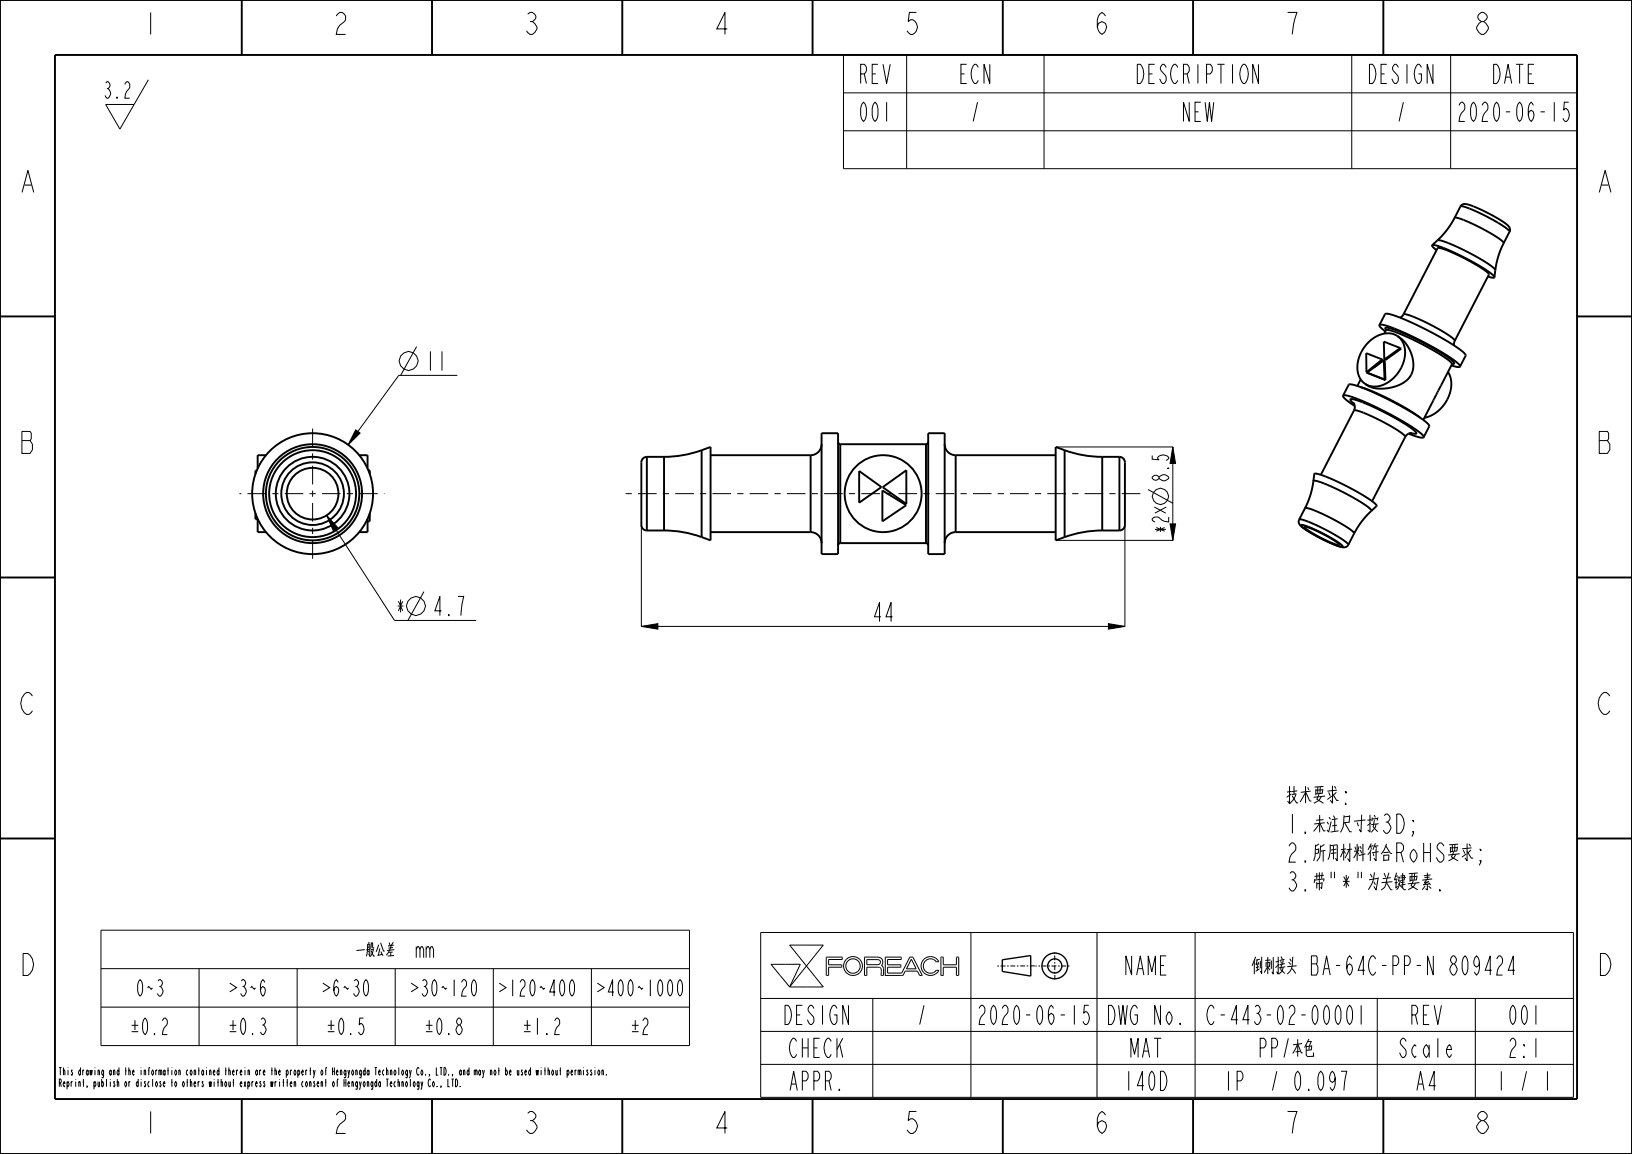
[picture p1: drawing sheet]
<svg xmlns="http://www.w3.org/2000/svg" width="297mm" height="210mm" viewBox="0 0 297 210" stroke-linecap="round" stroke-linejoin="round" font-family="sans-serif">
<g fill="none" stroke="#000" stroke-width=".18">
<path d="M19.2 15.1l.3-.2a.67 .67 0 0 1 .5 .5 .67 .67 0 0 1-.3 .7 .96 .96 0 0 1 .4 1 .96 .96 0 0 1-.6 .8l-.4-.5M19.5 16.1h.2M21.3 17.6l.1 .3h-.1zM22.7 15.4l.4-.5h.2a1.07 1.07 0 0 1-.2 1.7l-.4 1.3h.9M27 14.5l-5.2 9-2.6-4.5h5.2M153.5 10h133.5v20.7h-133.5zM153.5 16.9h133.5M165 10v20.7M190 10v20.7M246 10v20.7M264 10v20.7M153.5 23.8h133.5"/>
<path d="M64.7 78.2l.8 .6-2.1 2.1zM75.8 63.1l-2.9 5.2M83.2 68.3h-10.6l-9.2 12.6M59.4 93.8l2.1 2.2-.9 .6zM59.4 93.8l12.4 19.1h14.9M116.7 95.6v18.4M192.2 98.3h21.3M192.2 81.3h21.3M204.7 95.6v18.4M213.4 81.3v17M77.2 107.7l-3 5.2M116.7 114l3-.5v1z"/>
<path d="M116.7 114h88M201.7 113.5l3 .5-3 .5zM18.4 169.3h107.1v21h-107.1zM18.4 176.3h107.1M36.2 176.3v14M54.1 176.3v14M71.9 176.3v14M76.4 172.8l.3-.5h.2l.2 .5v1.5M77.6 172.8l.2-.5h.2l.2 .5v1.5M77.6 172.3v2M78.2 172.8l.3-.5h.2l.2 .5v1.5M89.8 176.3v14"/>
<path d="M107.6 176.3v14M138.4 169.7h147.9v30h-147.9zM140.3 175.5h5.3l-1.9 4.1zM143.7 172h6.1l-3 3.8zM146.8 175.8l3 3.8h-6.1M146.8 175.8l-3.1 3.8M150.8 177.5v-1.5h2.4v-.4h-2.4v-1h2.4l.1-.4h-2.9v3.3h.4M157.8 174.6l2.1 .1 .3 .1v.4l-.4 .3h-2zM157.8 177.5v-1.5h1.9l.4 .1 .2 .2 .1 1.2h.4M160.8 177.5v-1.3l-.4-.5 .2-.6-.2-.7-.7-.2h-2.3l-.1 3.3h.5M164.3 177.5h.1M165.9 174.6l.8 1.7h-1.7z"/>
<path d="M166.1 174.2h-.5l-1.5 2.9h-2.6v-1.1h2.4v-.4h-2.4v-1h2.5v-.4h-2.9v3.3h3.2M166.1 174.2h.1M166.1 174.2l1.7 3.3h-.4l-.4-.8h-2.3l-.4 .8M170.4 175l-.7-.5h-.8l-.6 .5-.3 .8 .3 .8 .6 .4h.8l.7-.4M170.4 176.6h.1M170.4 175h.1M170.4 176.6h.4M170.4 175h.5l-.4-.5-.5-.3-.7-.1-.7 .1-.5 .4-.3 .5-.2 .5 .1 .7 .5 .8 1 .4 1-.2 .7-.7M170.8 176.6h.1M171.2 174.2h.5v1.4h2.4v-1.4h.4v3.3h-.4v-1.5h-2.4v1.5h-.5zM176.7 169.7v30M199.6 169.7v30"/>
<path d="M217.5 169.7v30M18.4 183.3h107.1M138.4 181.7h147.9M138.4 187.7h147.9M138.4 193.7h147.9M158.8 181.7v18M250.6 181.7v18M268.5 181.7v18"/>
<circle cx="74.3" cy="65.7" r="1.72"/>
<circle cx="75.7" cy="110.3" r="1.72"/>
<circle cx="155.2" cy="175.8" r="1.31"/>
<circle cx="155.2" cy="175.8" r="1.71"/>
</g>
<path d="M59.4 93.8l2.1 2.2-.9 .6zM64.7 78.2l.8 .6-2.1 2.1zM116.7 114l3-.5v1zM201.7 113.5l3 .5-3 .5z" fill="#000"/>
<g fill="none" stroke="#000" stroke-width=".35">
<path d="M0 0h297v210h-297zM10 10h277v190h-277zM44 .1v10M78.6 .1v10M113.2 .1v10M147.9 .1v10M182.5 .1v10M217.1 .1v10M251.7 .1v10M264.7 39.6a9.3 9.3 0 0 1 4.1 1.5l2.5 1.4a5.3 5.3 0 0 1 2.3 1.8M264.7 39.6a14.7 14.7 0 0 1-3.1 4.1M265.8 37.6a1.41 1.41 0 0 1 1.9-.2l3.7 1.7 2.9 1.8a1.03 1.03 0 0 1 .4 1.3"/>
<path d="M265.8 37.6a9.3 9.3 0 0 1 4 1.4l2.6 1.4a5.3 5.3 0 0 1 2.3 1.8M265.8 37.6l-1.1 2M0 57.6h10M251 59.2l1.1-2.1a7.7 7.7 0 0 1 3.8 1.2l4.8 2.3a23.3 23.3 0 0 1 6 4v.1l-1 2M251 59.2v-.1a6.3 6.3 0 0 1 3.4 1l3.2 1.4 3.4 1.8a15.2 15.2 0 0 1 4.7 3.3v.1M251 59.2l.3 .4 .8 .7M252.3 60l-.1 .1M255.4 57.2l6.2-12a9.3 9.3 0 0 1 4.1 1.4l2 1a9 9 0 0 1 3.3 2.4l-6.3 12M255.4 57.2a7.7 7.7 0 0 1 3.6 1.3l3 1.5a6.7 6.7 0 0 1 2.7 2M255.4 57.2l-.6 .6M260.6 44.6l.2 .3 .6 .6M260.6 44.6a11.9 11.9 0 0 1 4.8 1.7l2.6 1.3a11.2 11.2 0 0 1 4 2.9"/>
<path d="M261.6 43.7l-1 .9M261.6 43.7a13.5 13.5 0 0 1 5.1 2l2 1a9.8 9.8 0 0 1 3.4 2.5M270.8 50.3l.8 .2h.4M272.1 49.2l-.1 1.3M273.6 44.3a14.7 14.7 0 0 0-1.5 4.9M274.7 42.2l-1.1 2.1M287 57.6h10M149.5 78.8h3v22h-3zM168.9 78.8h3v22h-3zM244.4 72l1-2a6.3 6.3 0 0 1 3.4 .9l3.2 1.5 3.4 1.8a15.2 15.2 0 0 1 4.7 3.3l-1 2.1M244.4 72a7.7 7.7 0 0 1 3.9 1.1l4.8 2.3a23.3 23.3 0 0 1 6 4v.2M244.4 72l.4 .6 1.7 1.3"/>
<path d="M246.3 73.3a1.31 1.31 0 0 1 .1 1.4M246.4 74.7l-6 11.7M246.4 74.7a7.7 7.7 0 0 1 3.6 1.2l3 1.6a6.7 6.7 0 0 1 2.7 2M246.4 73.5l-.3-.3a.33 .33 0 0 1-.3-.2 .33 .33 0 0 1 .1-.4 29.2 29.2 0 0 1 8.3 3.7 9.8 9.8 0 0 1 3.6 2.6h-.4l-.7-.1M247.6 69l-.6 1.2M247.6 70.5l2.4 .8 3.3 1.6 3.1 1.7 2.1 1.4M248.7 67.7l.2 .2M248.8 67.8l3.3 1.4M248.8 67.8l3.2 1.3M251.5 65.4l.2 .1-1.6 1.4M251.5 65.4l-2.8 2.3M251.5 65.4l-2.9-1.1 .1 3.4"/>
<path d="M251.8 65.6l.2 .1 .1 3.5M251.8 65.6l.2 3.5M251.8 65.6l-3 2.2M252 69.1l.1 .1M252.2 60.1l-.3 .6M252.2 60.1a8.3 8.3 0 0 1 3.8 1.2l4.4 2.2a12.8 12.8 0 0 1 3.8 2.7v.1M252.2 60h.1M252.2 60l-.1-.2a.41 .41 0 0 1 .6-.1l3.4 1.2 4.5 2.3a13.4 13.4 0 0 1 4 2.9v.1h-.3M254.8 63.3l.2 .1-2.9 2.1-.2-.1M254.8 63.3l-3-1.1 .1 3.2M254.8 63.3l-2.9 2.1M255.7 79.5l-6 11.7"/>
<path d="M256.3 78.9l2 .7h.8M256.9 78.8a1.29 1.29 0 0 0-1.2 .7M260.8 72.9l-1.8 3.5M264.1 66.5l1.1 .3 .5-.1M264.2 66.3l-1.9 3.7M264.3 66.2h.1M264.3 66.2l-.1 .1M264.7 62l-.1 .9M46.5 93.4v1.1h.4M46.7 85.6h-.2v.7M67 85.6h.3v.7M67.1 85.7h.2"/>
<path d="M67.3 93.4v1.5h-.4M117.7 83.1a1 1 0 0 0-1 1v11.4a1 1 0 0 0 1 1M117.7 83.1v13.4M117.7 96.5h3.1M117.7 83.1h3.1M120.8 96.5a20 20 0 0 1 6.9 1.2M120.8 83.1v13.4M127.7 81.9l1.6-.6v17l-1.6-.6M127.7 81.9v15.8M127.7 81.9a20 20 0 0 1-6.9 1.2M129.3 96.8h18.2M129.3 82.8h18.2"/>
<path d="M147.5 82.8v14M147.5 96.8a2 2 0 0 1 2 2M149.5 80.8a2 2 0 0 1-2 2M152.5 80.4l.1 .2 .3 .2M152.9 98.8l-.3 .2-.1 .2M152.9 98.8h15.6M152.9 80.8v18M152.9 80.8h15.6M156.4 85.7l4 2.9-4 2.9zM160.6 89.3l4.3 2.6-4.3 3zM160.6 88.7l4.3-3.1v6.1zM168.5 80.8v18"/>
<path d="M168.5 98.8l.4 .2v.2M168.9 80.4v.2l-.4 .2M171.9 80.8a2 2 0 0 0 2 2M173.9 96.8h18.2M173.9 82.8h18.2M173.9 96.8a2 2 0 0 0-2 2M173.9 82.8v14M193.7 81.9a20 20 0 0 0 6.9 1.2M193.7 81.9l-1.6-.6v17l1.6-.6M193.7 81.9v15.8M200.6 96.5a20 20 0 0 0-6.9 1.2M200.6 83.1v13.4"/>
<path d="M200.6 96.5h3.1M200.6 83.1h3.1M203.7 83.1v13.4M203.7 83.1a1 1 0 0 1 1 1v11.4a1 1 0 0 1-1 1M236.4 94.6a1.46 1.46 0 0 0 1 1.6l3.1 1.9 3.3 1.4a1.2 1.2 0 0 0 1.6-.3M236.4 94.6a9.3 9.3 0 0 1 4.1 1.4l2.5 1.4a5.3 5.3 0 0 1 2.4 1.8M236.8 95.5a20.7 20.7 0 0 1 6.6 3.1l.7 .5a.23 .23 0 0 1 .2 .2 .23 .23 0 0 1 0 .2l-2-.6-3.4-1.7a5.7 5.7 0 0 1-2.1-1.6zM237.4 95.9a16.6 16.6 0 0 1 5.7 2.7l.6 .5a2.36 2.36 0 0 1-1.8-.5l-2.7-1.4a4.2 4.2 0 0 1-1.8-1.3zM237.5 92.5l-1.1 2.1M237.5 92.5a9.3 9.3 0 0 1 4.1 1.4l2.5 1.4a5.3 5.3 0 0 1 2.3 1.8M239 87.6v-.1a4.8 4.8 0 0 1 2.8 .8l4.4 2.2a9.4 9.4 0 0 1 3.4 2.5M239 87.6a14.7 14.7 0 0 1-1.5 4.9"/>
<path d="M239 87.6l.2-1.4a12.1 12.1 0 0 1 4.8 1.7l2.5 1.4a13.2 13.2 0 0 1 4 2.7l-.9 1M246.4 97.1l-1 2.1M249.6 93a14.7 14.7 0 0 0-3.2 4.1M0 105.1h10M287 105.1h10M0 152.6h10M287 152.6h10M44 200.1v10M78.6 200.1v10M113.2 200.1v10M147.9 200.1v10M182.5 200.1v10"/>
<path d="M217.1 200.1v10M251.7 200.1v10"/>
<circle cx="56.9" cy="89.8" r="11"/>
<circle cx="56.9" cy="89.8" r="9"/>
<circle cx="56.9" cy="89.8" r="8.5"/>
<circle cx="56.9" cy="89.8" r="7.9"/>
<circle cx="56.9" cy="89.8" r="6.7"/>
<circle cx="56.9" cy="89.8" r="4.7"/>
<circle cx="56.9" cy="89.8" r="5.7"/>
</g>
<g fill="none" stroke="#000" stroke-width=".25">
<path d="M187.6 173.9v3.7l-5.2-.8v-2.1l5.2-.8"/>
<circle cx="192" cy="175.8" r="2.34"/>
<circle cx="192" cy="175.8" r="1.29"/>
</g>
<path d="M181.5 175.8h6.8M191.9 173.3l.1 5M194.6 175.8h-6.2" fill="none" stroke="#000" stroke-width=".18" stroke-dasharray=".3 .3 .9 .3" stroke-linecap="butt"/>
<!-- layer: 02___PRT_ALL_AXES -->
<path d="M207.5 89.8h-94.5" fill="none" stroke="#000" stroke-width=".18" stroke-dasharray="1.1 1.1 3.4 1.1" stroke-dashoffset="2.3" stroke-linecap="butt"/>
<g fill="none" stroke="#000" stroke-width=".35">
<path d="M254.3 61.2a4.3 4.3 0 0 1 .9 5.4 5.6 5.6 0 0 1-5.8 3.7l-1-.5M254.3 61.2a4.4 4.4 0 0 0-5.5 1.4 5.6 5.6 0 0 0-1.2 6.4l.8 .8M254.3 61.2a6 6 0 0 1 2.5 7 6.4 6.4 0 0 1-5.9 2.5h-.6a3.7 3.7 0 0 1-1.9-.9M262.3 70l-1.5 2.9M263.5 67.7a5.8 5.8 0 0 1-1.9 7.2 5.3 5.3 0 0 1-2.4 1.1M46.9 94.4v2.4h1.5M48.4 82.8h-1.5v2.5M65.4 82.8h1.5v2.5M66.9 94.4v2.4h-1.5"/>
<circle cx="160.7" cy="89.8" r="7"/>
</g>
<path d="M56.9 89.8v12.6M56.9 89.8v-12.4M56.9 89.8h-13.3M56.9 89.8h13.1" fill="none" stroke="#000" stroke-width=".18" stroke-dasharray="1.1 1.1 3.4 1.1" stroke-dashoffset=".6" stroke-linecap="butt"/>
<g font-size="5.2">
<text x="26.1" y="6.3">1</text>
<text x="60.7" y="6.3">2</text>
<text x="95.4" y="6.3">3</text>
<text x="130" y="6.3">4</text>
<text x="164.6" y="6.3">5</text>
<text x="199.2" y="6.3">6</text>
<text x="233.9" y="6.3">7</text>
<text x="268.5" y="6.3">8</text>
<text x="3.8" y="35">A</text>
<text x="290.8" y="35">A</text>
<text x="3.8" y="82.5">B</text>
<text x="290.8" y="82.5">B</text>
<text x="3.8" y="130">C</text>
<text x="290.8" y="130">C</text>
<text x="3.8" y="177.5">D</text>
<text x="290.8" y="177.5">D</text>
<text x="26.1" y="206.3">1</text>
<text x="60.7" y="206.3">2</text>
<text x="95.4" y="206.3">3</text>
<text x="130" y="206.3">4</text>
<text x="164.6" y="206.3">5</text>
<text x="199.2" y="206.3">6</text>
<text x="233.9" y="206.3">7</text>
<text x="268.5" y="206.3">8</text>
</g>
<g font-size="4.6">
<text x="155.8" y="15.2">REV</text>
<text x="174.1" y="15.2">ECN</text>
<text x="205.5" y="15.2">DESCRIPTION</text>
<text x="248.2" y="15.2">DESIGN</text>
<text x="270.9" y="15.2">DATE</text>
<text x="155.8" y="22.1">001</text>
<text x="176.4" y="22.1">/</text>
<text x="214.6" y="22.1">NEW</text>
<text x="253.9" y="22.1">/</text>
<text x="264.1" y="22.1">2020-06-15</text>
<text x="77.3" y="67.4">11</text>
<text x="71.8" y="112">*</text>
<text x="78.6" y="112">4.7</text>
<text x="158.6" y="113.1">44</text>
<text x="234" y="146.4">技术要求:</text>
<text x="234" y="151.6">1.未注尺寸按3D;</text>
<text x="234" y="156.9">2.所用材料符合RoHS要求;</text>
<text x="234" y="162.1">3.带&quot;*&quot;为关键要素.</text>
<text x="204" y="177.4">NAME</text>
<text x="221.2" y="177.4">倒刺接头 BA-64C-PP-N 809424</text>
<text x="141.8" y="186.4">DESIGN</text>
<text x="166.6" y="186.4">/</text>
<text x="176.8" y="186.4">2020-06-15</text>
<text x="200.6" y="186.4">DWG No.</text>
<text x="218.1" y="186.4">C-443-02-00001</text>
<text x="256.2" y="186.4">REV</text>
<text x="274" y="186.4">001</text>
<text x="143" y="192.4">CHECK</text>
<text x="205.2" y="192.4">MAT</text>
<text x="226.1" y="192.4">PP/本色</text>
<text x="253.9" y="192.4">Scale</text>
<text x="274" y="192.4">2:1</text>
<text x="143" y="198.4">APPR.</text>
<text x="204" y="198.4">140D</text>
<text x="222.3" y="198.4">IP</text>
<text x="230.9" y="198.4">/ 0.097</text>
<text x="257.3" y="198.4">A4</text>
<text x="272.1" y="198.4">1</text>
<text x="276.3" y="198.4">/ 1</text>
</g>
<g font-size="3.9">
<text x="212.7" y="97.2" transform="rotate(-90 212.7 97.2)">*2× 8.5</text>
<text x="60.2" y="174.3">一般公差</text>
<text x="24.4" y="181.3">0~3</text>
<text x="40.3" y="181.3">＞3~6</text>
<text x="57.2" y="181.3">＞6~30</text>
<text x="73.1" y="181.3">＞30~120＞120~400＞400~1000</text>
<text x="22.4" y="188.3">±0.2</text>
<text x="40.3" y="188.3">±0.3</text>
<text x="58.1" y="188.3">±0.5</text>
<text x="76" y="188.3">±0.8</text>
<text x="93.8" y="188.3">±1.2</text>
<text x="113.6" y="188.3">±2</text>
</g>
<g font-size="1.8">
<text x="10.6" y="195.7">This drawing and the information contained therein are the property of</text>
<text x="10.6" y="197.8">Reprint, publish or disclose to others without express written consent of</text>
<text x="60.3" y="195.7">Hengyongda Technology Co., LTD., and may not be used without permission.</text>
<text x="62.4" y="197.8">Hengyongda Technology Co., LTD.</text>
</g>
</svg>
